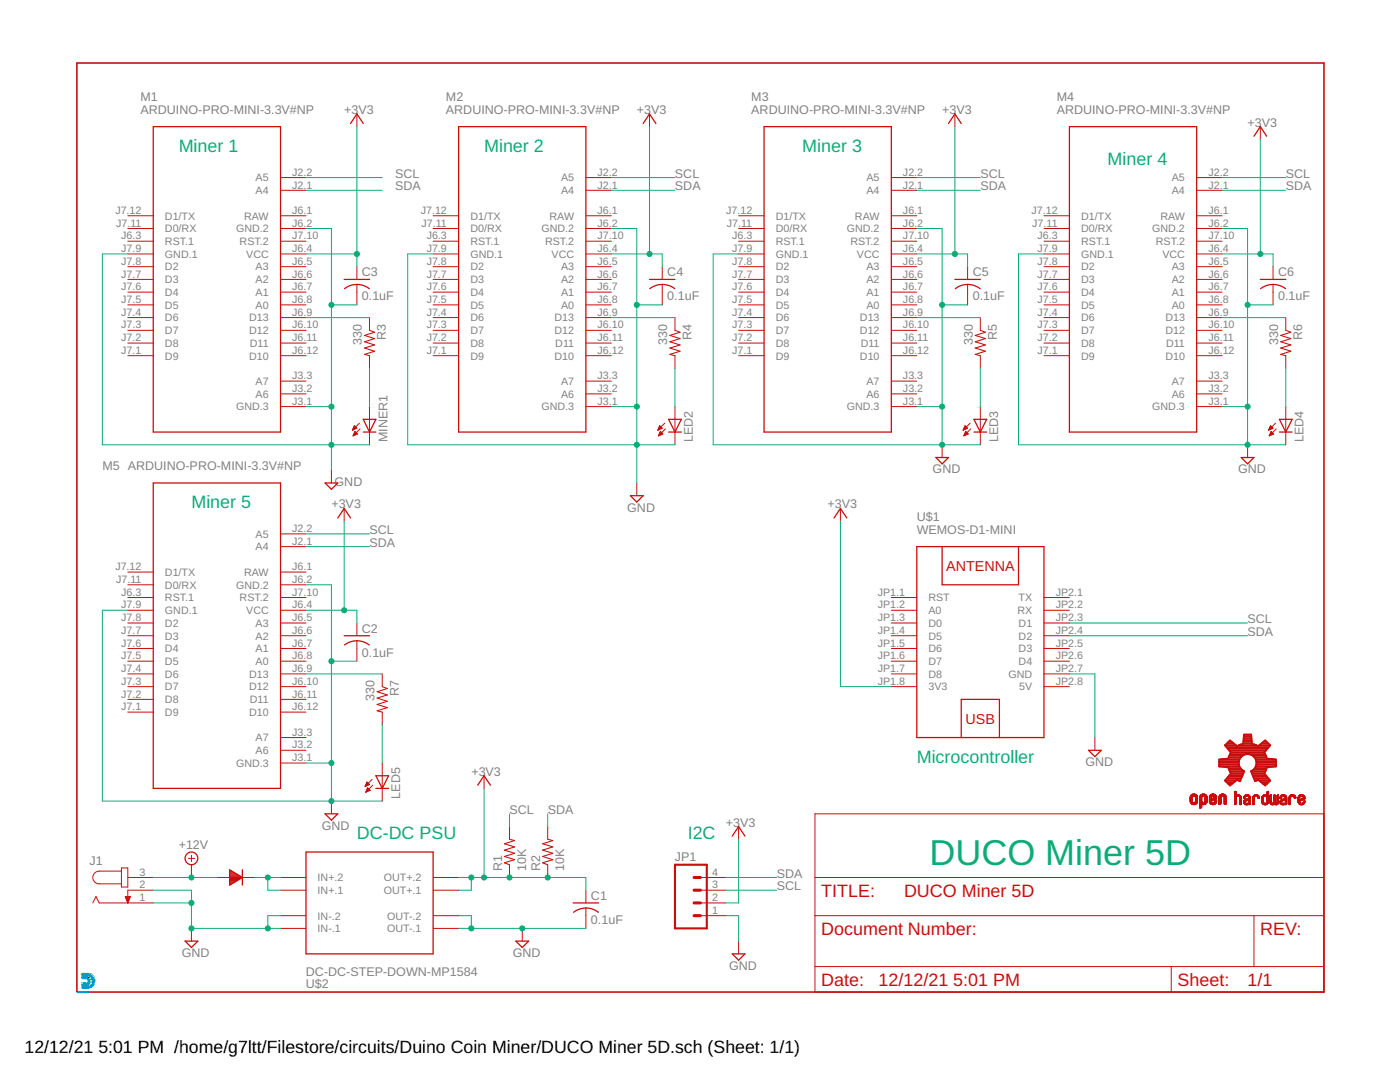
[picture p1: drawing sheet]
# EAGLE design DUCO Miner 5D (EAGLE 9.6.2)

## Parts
C1  0.1uF  C-US025-025X050  [C025-025X050]
C2  0.1uF  C-US025-025X050  [C025-025X050]
C3  0.1uF  C-US025-025X050  [C025-025X050]
C4  0.1uF  C-US025-025X050  [C025-025X050]
C5  0.1uF  C-US025-025X050  [C025-025X050]
C6  0.1uF  C-US025-025X050  [C025-025X050]
J1  JACK-PLUG1  [SPC4078]
JP1  M04PTH  [1X04]
LED2  LED3MM  [LED3MM]
LED3  LED3MM  [LED3MM]
LED4  LED3MM  [LED3MM]
LED5  LED3MM  [LED3MM]
LOGO1  OSHW-LOGOS  [OSHW-LOGO-S]
M1  ARDUINO-PRO-MINI-3.3V#NP  [ARDUINO-PRO-MINI#NP]
M2  ARDUINO-PRO-MINI-3.3V#NP  [ARDUINO-PRO-MINI#NP]
M3  ARDUINO-PRO-MINI-3.3V#NP  [ARDUINO-PRO-MINI#NP]
M4  ARDUINO-PRO-MINI-3.3V#NP  [ARDUINO-PRO-MINI#NP]
M5  ARDUINO-PRO-MINI-3.3V#NP  [ARDUINO-PRO-MINI#NP]
MINER1  LED3MM  [LED3MM]
R1  10K  R-US_0204/7  [0204/7]
R2  10K  R-US_0204/7  [0204/7]
R3  330  R-US_0204/7  [0204/7]
R4  330  R-US_0204/7  [0204/7]
R5  330  R-US_0204/7  [0204/7]
R6  330  R-US_0204/7  [0204/7]
R7  330  R-US_0204/7  [0204/7]
U$1  WEMOS-D1-MINI  [WEMOS-D1-MINI]
U$2  DC-DC-STEP-DOWN-MP1584  [DC-DC-STEP-DOWN-MP1584]
U$4  1N4001  [DIODE-12.70]

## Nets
+3V3: C1.1 C2.1 C3.1 C4.1 C5.1 C6.1 JP1.2 M1.J6.4(VCC) M2.J6.4(VCC) M3.J6.4(VCC) M4.J6.4(VCC) M5.J6.4(VCC) R1.1 R2.1 U$1.JP1.8(3V3) U$2.OUT+.1 U$2.OUT+.2
+12V: J1.3 U$4.P$1
GND: C1.2 C2.2 C3.2 C4.2 C5.2 C6.2 J1.1 J1.2 JP1.1 LED2.K(C) LED3.K(C) LED4.K(C) LED5.K(C) M1.J3.1(GND.3) M1.J6.2(GND.2) M1.J7.9(GND.1) M2.J3.1(GND.3) M2.J6.2(GND.2) M2.J7.9(GND.1) M3.J3.1(GND.3) M3.J6.2(GND.2) M3.J7.9(GND.1) M4.J3.1(GND.3) M4.J6.2(GND.2) M4.J7.9(GND.1) M5.J3.1(GND.3) M5.J6.2(GND.2) M5.J7.9(GND.1) MINER1.K(C) U$1.JP2.7(GND) U$2.IN-.1 U$2.IN-.2 U$2.OUT-.1 U$2.OUT-.2
N$2: U$2.IN+.1 U$2.IN+.2 U$4.P$2
N$3: M1.J6.9(D13) R3.1
N$4: MINER1.A R3.2
N$5: M2.J6.9(D13) R4.1
N$6: LED2.A R4.2
N$7: M3.J6.9(D13) R5.1
N$8: LED3.A R5.2
N$9: M4.J6.9(D13) R6.1
N$10: LED4.A R6.2
N$11: M5.J6.9(D13) R7.1
N$13: LED5.A R7.2
SCL: JP1.3 M1.J2.2(A5) M2.J2.2(A5) M3.J2.2(A5) M4.J2.2(A5) M5.J2.2(A5) R1.2 U$1.JP2.3(D1)
SDA: JP1.4 M1.J2.1(A4) M2.J2.1(A4) M3.J2.1(A4) M4.J2.1(A4) M5.J2.1(A4) R2.2 U$1.JP2.4(D2)
Unconnected: M1.J3.2(A6) M1.J3.3(A7) M1.J6.3(RST.1) M1.J6.5(A3) M1.J6.6(A2) M1.J6.7(A1) M1.J6.8(A0) M1.J6.10(D12) M1.J6.11(D11) M1.J6.12(D10) M1.J7.1(D9) M1.J7.2(D8) M1.J7.3(D7) M1.J7.4(D6) M1.J7.5(D5) M1.J7.6(D4) M1.J7.7(D3) M1.J7.8(D2) M1.J7.10(RST.2) M1.J7.11(D0/RX) M1.J7.12(D1/TX) M2.J3.2(A6) M2.J3.3(A7) M2.J6.3(RST.1) M2.J6.5(A3) M2.J6.6(A2) M2.J6.7(A1) M2.J6.8(A0) M2.J6.10(D12) M2.J6.11(D11) M2.J6.12(D10) M2.J7.1(D9) M2.J7.2(D8) M2.J7.3(D7) M2.J7.4(D6) M2.J7.5(D5) M2.J7.6(D4) M2.J7.7(D3) M2.J7.8(D2) M2.J7.10(RST.2) M2.J7.11(D0/RX) M2.J7.12(D1/TX) M3.J3.2(A6) M3.J3.3(A7) M3.J6.3(RST.1) M3.J6.5(A3) M3.J6.6(A2) M3.J6.7(A1) M3.J6.8(A0) M3.J6.10(D12) M3.J6.11(D11) M3.J6.12(D10) M3.J7.1(D9) M3.J7.2(D8) M3.J7.3(D7) M3.J7.4(D6) M3.J7.5(D5) M3.J7.6(D4) M3.J7.7(D3) M3.J7.8(D2) M3.J7.10(RST.2) M3.J7.11(D0/RX) M3.J7.12(D1/TX) M4.J3.2(A6) M4.J3.3(A7) M4.J6.3(RST.1) M4.J6.5(A3) M4.J6.6(A2) M4.J6.7(A1) M4.J6.8(A0) M4.J6.10(D12) M4.J6.11(D11) M4.J6.12(D10) M4.J7.1(D9) M4.J7.2(D8) M4.J7.3(D7) M4.J7.4(D6) M4.J7.5(D5) M4.J7.6(D4) M4.J7.7(D3) M4.J7.8(D2) M4.J7.10(RST.2) M4.J7.11(D0/RX) M4.J7.12(D1/TX) M5.J3.2(A6) M5.J3.3(A7) M5.J6.3(RST.1) M5.J6.5(A3) M5.J6.6(A2) M5.J6.7(A1) M5.J6.8(A0) M5.J6.10(D12) M5.J6.11(D11) M5.J6.12(D10) M5.J7.1(D9) M5.J7.2(D8) M5.J7.3(D7) M5.J7.4(D6) M5.J7.5(D5) M5.J7.6(D4) M5.J7.7(D3) M5.J7.8(D2) M5.J7.10(RST.2) M5.J7.11(D0/RX) M5.J7.12(D1/TX) U$1.JP1.1(RST) U$1.JP1.2(A0) U$1.JP1.3(D0) U$1.JP1.4(D5) U$1.JP1.5(D6) U$1.JP1.6(D7) U$1.JP1.7(D8) U$1.JP2.1(TX) U$1.JP2.2(RX) U$1.JP2.5(D3) U$1.JP2.6(D4)

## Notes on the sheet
- Miner 1 | Miner 2 | Miner 3
- Miner 4
- Miner 5
- Microcontroller
- DC-DC PSU | I2C
- DUCO Miner 5D
- /home/g7ltt/Filestore/circuits/Duino Coin Miner/duino coin logo.bmp

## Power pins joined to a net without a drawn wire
5V: U$1.JP2.8(5V)
RAW: M1.J6.1(RAW) M2.J6.1(RAW) M3.J6.1(RAW) M4.J6.1(RAW) M5.J6.1(RAW)

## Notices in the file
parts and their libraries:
diy-modules: Released under the Creative Commons Attribution 4.0 International License: http://creativecommons.org/licenses/by/4.0
SparkFun: Licensing: CC v3.0 Share-Alike You are welcome to use this library for commercial purposes.
